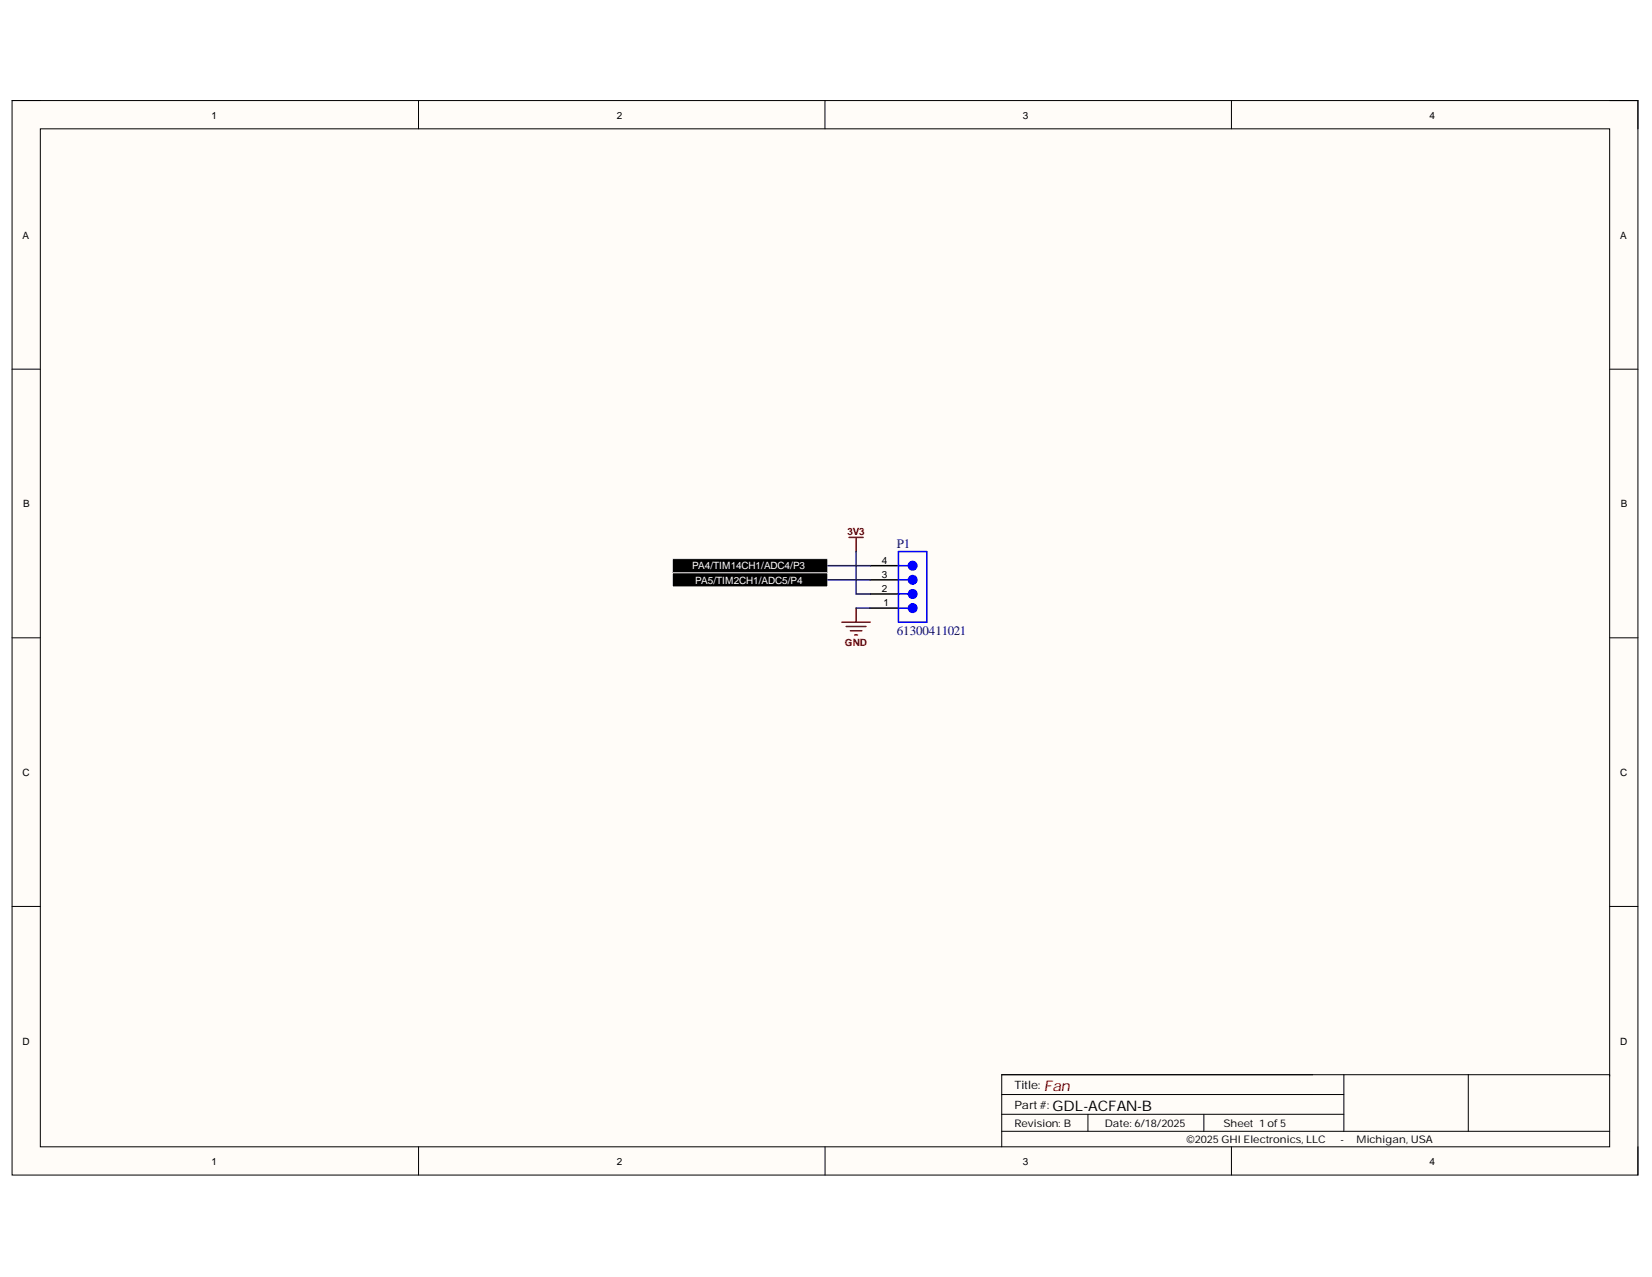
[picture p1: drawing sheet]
<svg xmlns="http://www.w3.org/2000/svg" width="279mm" height="216mm" viewBox="0 0 279 216" stroke-linecap="round" stroke-linejoin="round" font-family="sans-serif">
<path d="M2 17h275v181.7h-275z" fill-rule="evenodd" fill="#fffcf8"/>
<path d="M2 17h275v181.7h-275z" fill="none" stroke="#000" stroke-width=".17"/>
<path d="M6.8 21.8h265.4v172.1h-265.4z" fill-rule="evenodd" fill="#fffcf8"/>
<g fill="none" stroke="#000" stroke-width=".17">
<path d="M2 17h4.8M70.8 17v4.8M139.5 17v4.8M208.3 17v4.8M272.2 17h4.8v4.8M6.8 21.8h265.4v172.1h-265.4zM2 62.4h4.8M272.2 62.4h4.8M2 107.8h4.8M272.2 107.8h4.8M2 153.3h4.8M272.2 153.3h4.8"/>
<path d="M70.8 193.9v4.8M139.5 193.9v4.8M169.4 188.4h57.9M169.4 191.3h102.8M169.4 185.1h57.9M184 188.4v2.9M203.6 188.4v2.9M208.3 193.9v4.8M227.3 181.7v9.6M248.3 181.7v9.6M272.2 181.9v-.2h-102.8v12.2M277 193.9v4.8"/>
</g>
<path d="M147.2 100.4h4.8M147.2 102.8h4.8" fill="none" stroke="#000" stroke-width=".25"/>
<path d="M152 100.4h1.6" fill="none" stroke="#00f" stroke-width=".25"/>
<circle cx="154.4" cy="100.4" r=".72" fill="#00f"/>
<g fill="none" stroke="#00f" stroke-width=".25">
<path d="M152 98h1.6M152 102.8h1.6"/>
<circle cx="154.4" cy="100.4" r=".72"/>
</g>
<path d="M147.2 98h4.8" fill="none" stroke="#000" stroke-width=".25"/>
<circle cx="154.4" cy="98" r=".72" fill="#00f"/>
<g fill="none" stroke="#00f" stroke-width=".25">
<path d="M152 95.6h1.6"/>
<circle cx="154.4" cy="98" r=".72"/>
</g>
<path d="M147.2 95.6h4.8" fill="none" stroke="#000" stroke-width=".25"/>
<circle cx="154.4" cy="95.6" r=".72" fill="#00f"/>
<g fill="none" stroke="#00f" stroke-width=".25">
<path d="M152 93.3h4.7v11.9h-4.7z"/>
<circle cx="154.4" cy="95.6" r=".72"/>
</g>
<circle cx="154.4" cy="102.8" r=".72" fill="#00f"/>
<circle cx="154.4" cy="102.8" r=".72" fill="none" stroke="#00f" stroke-width=".25"/>
<path d="M143.6 90.9h2.4M144.8 90.9v2.4M142.4 105.2h4.8M143.1 105.9h3.4M143.8 106.6h1.9M144.5 107.4h.5M144.8 102.8v2.4" fill="none" stroke="#800000" stroke-width=".25"/>
<g fill="#000">
<path d="M113.7 94.4h26.3v2.4h-26.3z" fill-rule="evenodd"/>
<path d="M113.7 96.8h26.3v2.4h-26.3z" fill-rule="evenodd"/>
</g>
<path d="M113.7 94.4h26.3v2.4h-26.3zM113.7 96.8h26.3v2.4h-26.3z" fill="none" stroke="#fff" stroke-width=".17"/>
<path d="M140 95.6h7.2M140 98h7.2M144.8 93.3v7.1h2.4M144.8 102.8h2.4" fill="none" stroke="#000080" stroke-width=".25"/>
<text font-size="2.5" fill="#800000" x="176.6" y="184.4">Fan</text>
<text font-size="2.5" x="178" y="187.8">GDL-ACFAN-B</text>
<g font-size="2.2" fill="#000080">
<text x="151.7" y="92.6">P1</text>
<text x="151.7" y="107.4">61300411021</text>
</g>
<g font-size="1.9">
<text x="171.6" y="184.1">Title:</text>
<text x="171.6" y="187.5">Part#:</text>
</g>
<g font-size="1.8">
<text x="171.6" y="190.5">Revision: B</text>
<text x="186.9" y="190.5">Date: 6/18/2025</text>
<text x="206.9" y="190.5">Sheet 1 of5</text>
<text x="200.7" y="193.3">©2025GHI Electronics, LLC</text>
<text x="226.7" y="193.3">-</text>
<text x="229.4" y="193.3">Michigan, USA</text>
</g>
<g font-size="1.7">
<text x="35.8" y="20">1</text>
<text x="104.3" y="20">2</text>
<text x="173" y="20">3</text>
<text x="241.8" y="20">4</text>
<text x="3.8" y="40.3">A</text>
<text x="274" y="40.3">A</text>
<text x="3.9" y="85.8">B</text>
<text x="274.1" y="85.8">B</text>
<text x="149.1" y="95.3">4</text>
<text x="149.1" y="100.1">2</text>
<text x="149.1" y="97.7">3</text>
<text x="149.4" y="102.5">1</text>
<text x="3.8" y="131.2">C</text>
<text x="274" y="131.2">C</text>
<text x="3.8" y="176.6">D</text>
<text x="274" y="176.6">D</text>
<text x="35.8" y="196.9">1</text>
<text x="104.3" y="196.9">2</text>
<text x="173" y="196.9">3</text>
<text x="241.8" y="196.9">4</text>
</g>
<g font-size="1.7" fill="#800000">
<text x="143.3" y="90.5">3V3</text>
<text x="142.9" y="109.2">GND</text>
</g>
<g font-size="1.7" fill="#fff">
<text x="117.1" y="96.2">PA4/TIM14CH1/ADC4/P3</text>
<text x="117.6" y="98.7">PA5/TIM2CH1/ADC5/P4</text>
</g>
</svg>
